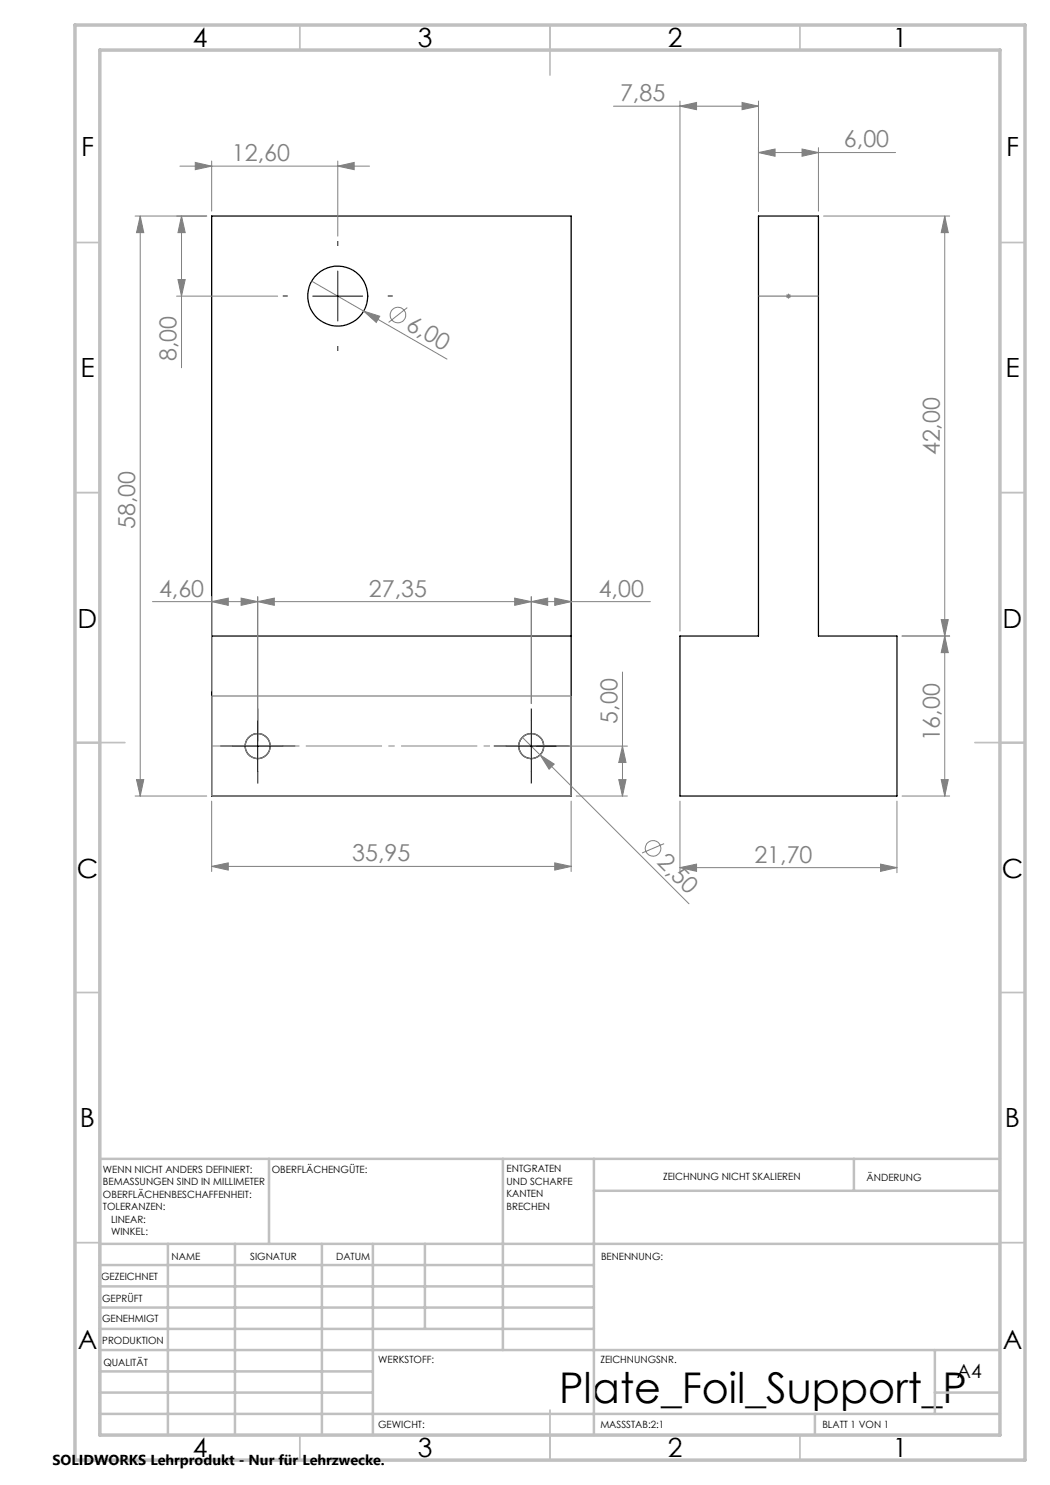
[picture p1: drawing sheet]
<svg xmlns="http://www.w3.org/2000/svg" width="210mm" height="297mm" viewBox="0 0 210 297" stroke-linecap="round" stroke-linejoin="round" font-family="sans-serif">
<g fill="none" stroke="#000" stroke-width=".25">
<path d="M42.3 43.2h71.9v116h-71.9zM151.7 43.2h12v84h15.7v32h-43.4v-32h15.7zM42.3 127.2h71.9"/>
<circle cx="67.6" cy="59.2" r="6"/>
<circle cx="51.5" cy="149.2" r="2.5"/>
<circle cx="106.2" cy="149.2" r="2.5"/>
</g>
<g fill="none" stroke="#808080" stroke-width=".2">
<path d="M36 33.2h37.9M39.1 32.5l3.2 .7-3.2 .7zM42.3 32.2v10M67.6 33.2l3.2-.7v1.4zM67.6 32.2v15M122.7 21.2h29M136 21.2l3.3-.7v1.4zM136 20.2v106M148.4 20.5l3.3 .7-3.3 .7zM151.7 30.5l3.3-.7v1.5zM151.7 20.2v22M151.7 30.5h27.4"/>
<path d="M160.4 29.8l3.3 .7-3.3 .8zM163.7 29.5v12.7M27 43.2h14.3M28 43.2l.8 3.3h-1.5zM28 43.2v116M35.3 59.2h20.2M35.6 55.9h1.4l-.7 3.3zM36.3 43.2l.7 3.3h-1.4zM36.3 43.2v30.4M62.3 56.2l10.4 6M157.2 59.2h1M157.3 58.9l.7 .7"/>
<path d="M157.7 58.7v1M158 58.9l-.7 .7M164.7 43.2h25.2M188.9 43.2l.8 3.3h-1.5zM188.9 43.2v116M72.7 62.2l3.3 1-.8 1.3zM72.7 62.2l16.7 9.6M81.5 61.5l-3.8 3M42.3 119.3v18.9M48.2 119.6l3.3 .7-3.3 .8zM51.5 119.3v28.9M102.9 119.6l3.4 .7-3.4 .8z"/>
<path d="M106.3 119.3v21.4M110.9 119.6l3.3 .7-3.3 .8zM30.5 120.3h99.6M42.3 120.3l3.3-.7v1.5zM51.5 120.3l3.4-.7v1.5zM106.3 120.3l3.2-.7v1.5zM124.5 134.4v24.8M180.4 127.2h9.5M188.2 123.9h1.5l-.8 3.3zM188.9 127.2l.8 3.3h-1.5zM27 159.2h14.3M27.3 155.9h1.5l-.8 3.3z"/>
<path d="M104.5 147.5l3.5 3.5M107.2 149.2h18.3M108 151l2.8 1.8-1 1zM108 151l29.8 29.8M115.3 159.2h10.2M123.8 155.9h1.4l-.7 3.3zM124.5 149.2l.7 3.3h-1.4zM180.4 159.2h9.5M188.2 155.9h1.5l-.8 3.3zM42.3 173.3l3.3-.7v1.4zM42.3 160.2v14.1M42.3 173.3h71.9"/>
<path d="M110.9 172.6l3.3 .7-3.3 .7zM114.2 160.2v14.1M132.8 168.7l-4.4 1.9M136 173.5l3.3-.7v1.5zM136 160.2v14.4M136 173.5h43.4M176.1 172.8l3.3 .7-3.3 .8zM179.4 160.2v14.4"/>
<circle cx="79.6" cy="63" r="1.56"/>
<circle cx="130.6" cy="169.7" r="1.56"/>
</g>
<g fill="none" stroke="#808080" stroke-width=".25">
<path d="M151.7 59.2h12M42.3 139.2h71.9v20h-71.9z"/>
<circle cx="51.6" cy="149.2" r="2.5"/>
<circle cx="106.2" cy="149.2" r="2.5"/>
</g>
<path d="M57.6 59.2h-1M67.6 49.2v-1M77.6 59.2h1M67.6 69.2v1M46.6 149.2h-2.5M51.6 144.2v-2.5M51.6 154.2v2.5M56.6 149.2h2.5M101.3 149.2h-2.5M106.3 144.2v-2.5M106.3 154.2v2.5M111.3 149.2h2.5" fill="none" stroke="#000" stroke-width=".2" stroke-dasharray="15.2 1.3 1.3 1.3" stroke-linecap="butt"/>
<path d="M42.4 149.2h71.9" fill="none" stroke="#808080" stroke-width=".2" stroke-dasharray="15.2 1.3 1.3 1.3" stroke-dashoffset=".2" stroke-linecap="butt"/>
<g fill="none" stroke="#c0c0c0" stroke-width=".35">
<path d="M60 5v5M110 5v10M160 5v5M15 48.5h5M200 48.5h5M15 98.5h5M200 98.5h5M15 148.5h10M195 148.5h10M15 198.5h5M200 198.5h5M15 248.5h5"/>
<path d="M200 248.5h5M60 287v5M110 282v10M160 287v5"/>
</g>
<g fill="none" stroke="#c0c0c0" stroke-width=".5">
<path d="M53.8 231.8v17M100.6 231.8v38.2M118.8 231.8v55.2M118.8 238.2h81.2M170.8 231.8v6.4M200 231.8h-180v55.2M20 248.8h180M20 257.3h98.8M20 253h98.8M33.6 248.8v38.2M47 248.8v38.2M64.4 248.8v38.2"/>
<path d="M74.6 248.8v38.2M85 248.8v17M20 265.8h98.8M20 261.5h98.8M20 278.5h54.6M20 274.3h54.6M20 270h180M187 278.5h13M187 270v12.8M20 282.8h180M163 282.8v4.2"/>
</g>
<path d="M15 5h190v287h-190zM20 10h180v277h-180z" fill="none" stroke="#c0c0c0" stroke-width=".7"/>
<path d="M62.5 59.2h10M67.6 54.2v10M46.5 149.2h10.1M51.5 144.2v10M101.2 149.2h10M106.3 144.2v10" fill="none" stroke="#000" stroke-width=".2"/>
<g fill="#808080">
<path d="M108 151l2.8 1.8-1 1z"/>
<path d="M72.7 62.2l3.3 1-.8 1.3z"/>
<path d="M67.6 33.2l3.2-.7v1.4zM39.1 32.5l3.2 .7-3.2 .7zM48.2 119.6l3.3 .7-3.3 .8zM42.3 120.3l3.3-.7v1.5z"/>
<path d="M42.3 173.3l3.3-.7v1.4zM110.9 172.6l3.3 .7-3.3 .7zM51.5 120.3l3.4-.7v1.5zM102.9 119.6l3.4 .7-3.4 .8z"/>
<path d="M106.3 120.3l3.2-.7v1.5zM110.9 119.6l3.3 .7-3.3 .8z"/>
<path d="M35.6 55.9h1.4l-.7 3.3zM36.3 43.2l.7 3.3h-1.4z"/>
<path d="M28 43.2l.8 3.3h-1.5zM27.3 155.9h1.5l-.8 3.3zM124.5 149.2l.7 3.3h-1.4zM123.8 155.9h1.4l-.7 3.3z"/>
<path d="M136 173.5l3.3-.7v1.5zM176.1 172.8l3.3 .7-3.3 .8zM151.7 30.5l3.3-.7v1.5zM160.4 29.8l3.3 .7-3.3 .8zM136 21.2l3.3-.7v1.4zM148.4 20.5l3.3 .7-3.3 .7z"/>
<path d="M188.2 123.9h1.5l-.8 3.3zM188.9 43.2l.8 3.3h-1.5z"/>
<path d="M188.9 127.2l.8 3.3h-1.5zM188.2 155.9h1.5l-.8 3.3z"/>
</g>
<text font-size="8.5" x="111.8" y="280.6">Plate_Foil_Support_P</text>
<g font-size="5.3">
<text x="38.5" y="9.5">4</text>
<text x="83.5" y="9.5">3</text>
<text x="133.5" y="9.5">2</text>
<text x="178.5" y="9.5">1</text>
<text x="16.2" y="31.2">F</text>
<text x="201.2" y="31.2">F</text>
<text x="16.1" y="75.5">E</text>
<text x="201.1" y="75.5">E</text>
<text x="15.5" y="125.5">D</text>
<text x="200.5" y="125.5">D</text>
<text x="15.4" y="175.5">C</text>
<text x="200.4" y="175.5">C</text>
<text x="16" y="225.5">B</text>
<text x="201" y="225.5">B</text>
<text x="15.5" y="269.7">A</text>
<text x="200.5" y="269.7">A</text>
<text x="38.5" y="291.5">4</text>
<text x="83.5" y="291.5">3</text>
<text x="133.5" y="291.5">2</text>
<text x="178.5" y="291.5">1</text>
</g>
<g font-size="4.7" fill="#808080">
<text x="124" y="20.2">7,85</text>
<text x="168.8" y="29.5">6,00</text>
<text x="46.4" y="32.2">12,60</text>
<text x="81" y="65.8" transform="rotate(30 81 65.8)">6,00</text>
<text x="35.3" y="72.2" transform="rotate(-90 35.3 72.2)">8,00</text>
<text x="187.9" y="91.1" transform="rotate(-90 187.9 91.1)">42,00</text>
<text x="27" y="105.8" transform="rotate(-90 27 105.8)">58,00</text>
<text x="31.8" y="119.3">4,60</text>
<text x="73.8" y="119.3">27,35</text>
<text x="119.7" y="119.3">4,00</text>
<text x="123.5" y="144.7" transform="rotate(-90 123.5 144.7)">5,00</text>
<text x="187.9" y="148.3" transform="rotate(-90 187.9 148.3)">16,00</text>
<text x="70.4" y="172.3">35,95</text>
<text x="131.2" y="172.7" transform="rotate(45 131.2 172.7)">2,50</text>
<text x="150.9" y="172.5">21,70</text>
</g>
<text font-size="3.9" x="191.4" y="275.6">A4</text>
<text font-size="2.9" x="10.5" y="292.9">SOLIDWORKS Lehrprodukt - Nur für Lehrzwecke.</text>
<g font-size="2">
<text x="20.6" y="234.6">WENN NICHT ANDERS DEFINIERT:</text>
<text x="20.6" y="237.1">BEMASSUNGEN SIND IN MILLIMETER</text>
<text x="20.6" y="239.6">OBERFLÄCHENBESCHAFFENHEIT:</text>
<text x="54.4" y="234.6">OBERFLÄCHENGÜTE:</text>
<text x="101.3" y="234.5">ENTGRATEN</text>
<text x="101.3" y="237">UND SCHARFE</text>
<text x="101.3" y="239.5">KANTEN</text>
<text x="132.6" y="236">ZEICHNUNG NICHT SKALIEREN</text>
<text x="173.3" y="236.2">ÄNDERUNG</text>
<text x="20.6" y="242.1">TOLERANZEN:</text>
<text x="22.2" y="244.6">LINEAR:</text>
<text x="101.3" y="242">BRECHEN</text>
<text x="22.2" y="247.1">WINKEL:</text>
<text x="34.3" y="252">NAME</text>
<text x="50" y="251.9">SIGNATUR</text>
<text x="67.2" y="251.9">DATUM</text>
<text x="120.2" y="251.9">BENENNUNG:</text>
<text x="20.2" y="256.1">GEZEICHNET</text>
<text x="20.4" y="260.3">GEPRÜFT</text>
<text x="20.4" y="264.4">GENEHMIGT</text>
<text x="20.5" y="268.8">PRODUKTION</text>
<text x="20.7" y="273.1">QUALITÄT</text>
<text x="75.6" y="272.5">WERKSTOFF:</text>
<text x="120.1" y="272.5">ZEICHNUNGSNR.</text>
<text x="75.6" y="285.5">GEWICHT:</text>
<text x="120.1" y="285.6">MASSSTAB:2:1</text>
<text x="164.5" y="285.6">BLATT 1 VON 1</text>
</g>
</svg>
